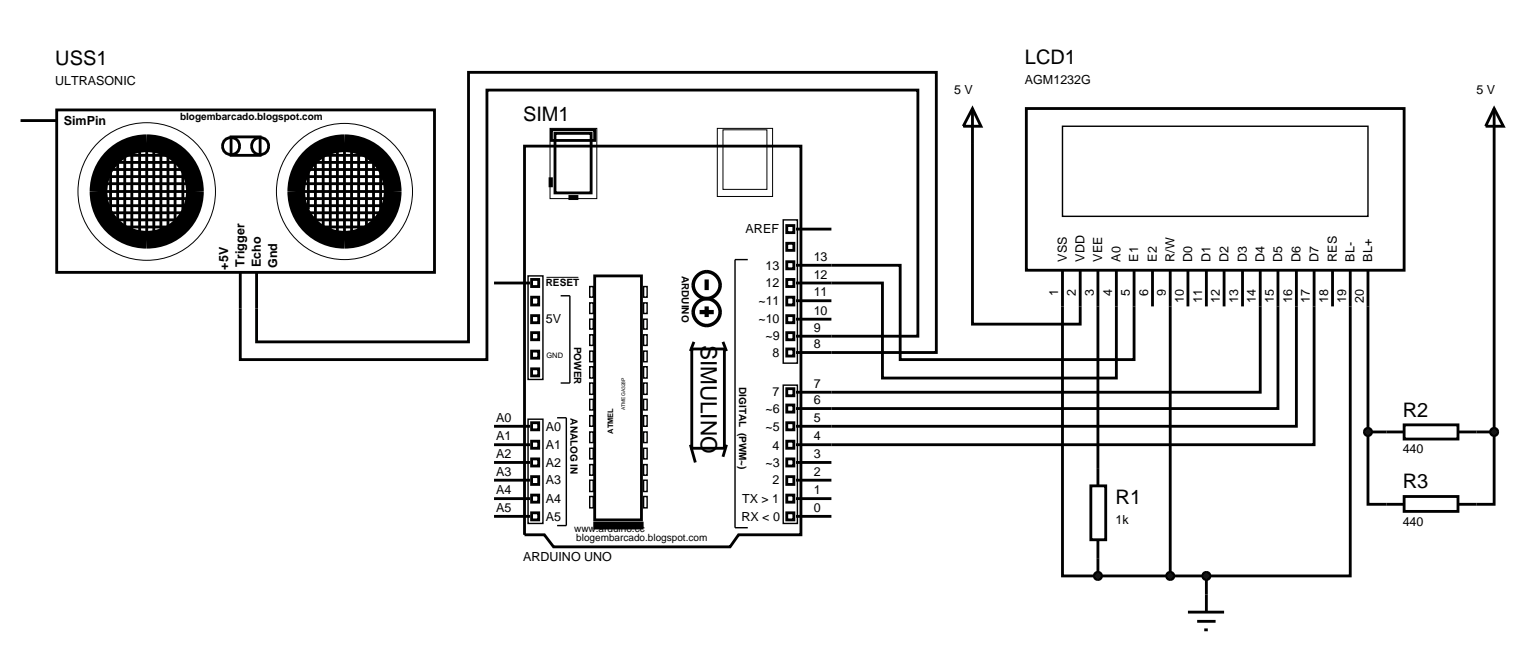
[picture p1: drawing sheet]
<svg xmlns="http://www.w3.org/2000/svg" width="216mm" height="91mm" viewBox="0 0 216 91" stroke-linecap="round" stroke-linejoin="round" font-family="sans-serif">
<g fill="none" stroke="#000" stroke-width=".4">
<path d="M77.8 18.3h6.1v1.5h-6.1zM78.3 18.8h5.1v8.4h-5.1zM137.2 15.3v30.4h15.2v-7.6M137.2 15.3l1.2 2.5h-2.5zM144.8 15.3h53.3v22.8h-53.3zM69.7 39.9h5.1M74 20.6h39v54.8h-8.8l-1.2 1.7h-24.9l-1.3-1.7h-2.8zM75 39.4h1v1h-1zM77.6 25.2h.2v1h-.2zM80.4 27.7h1v.3h-1zM83.9 38.9h6.6v34.4h-6.6zM111 31.8h1v1h-1z"/>
<path d="M111 36.9h1v1h-1zM111 39.4h1v1h-1zM111 34.3h1v1h-1zM112.3 37.4h14.7v13.3h33v-12.6M112.3 32.3h5M149.9 38.1v43.1h5M154.9 38.1v30.4M157.5 38.1v15.2h-33v-13.4h-12.2M162.6 38.1v5.1M165.1 38.1v43.1M167.6 38.1v5.1M170.2 38.1v5.1"/>
<path d="M172.7 38.1v5.1M175.3 38.1v5.1M177.8 38.1v17.2h-65.5M180.3 38.1v19.5h-68M182.9 38.1v22h-70.6M185.4 38.1v24.6h-73.1M188 38.1v5.1M190.5 38.1v43.1h-20.3M193 38.1v22.8M210.8 20.3v40.6M33.9 43.5v7.2h34.8v-38h60.8v34.7h-17.2M36.2 43.5v4.7h29.9v-38h66v39.5h-19.8"/>
<path d="M75 41.9h1v1.1h-1zM75 46.9h1v1h-1zM75 52h1v1h-1zM75 59.6h1v1h-1zM75 49.5h1v1h-1zM75 44.5h1v1h-1zM97.6 49.2h4.6v14h-4.6zM97.9 48.2l-.5 1.3M102 48.2l.5 1.3M111 41.9h1v1.1h-1zM111 44.5h1v1h-1zM111 46.9h1v1h-1z"/>
<path d="M111 54.8h1v1h-1zM111 57.1h1v1h-1zM111 59.6h1v1h-1zM111 49.2h1v1h-1zM112.3 45h5M112.3 42.4h5M69.7 72.8h5.1M69.7 70.3h5.1M69.7 67.7h5.1M69.7 65.2h5.1M69.7 62.7h5.1M69.7 60.1h5.1"/>
<path d="M75 62.2h1v1h-1zM75 64.7h1v1h-1zM75 67.2h1v1.1h-1zM75 69.8h1v1h-1zM75 72.3h1v1h-1zM97.4 62.7l.7 2.5M102.5 62.7l-.5 1.7M111 62.2h1v1h-1zM111 64.7h1v1h-1zM111 67.2h1v1.1h-1zM111 69.8h1v1h-1zM111 72.3h1v1h-1z"/>
<path d="M112.3 72.8h5M112.3 70.3h5M112.3 67.7h5M112.3 65.2h5M153.9 68.5h2.1v7.6h-2.1zM154.9 76.1v5.1M193 60.9v10.2h2.6M193 60.9h2.6M208.3 60.9h2.5M210.8 60.9v10.2h-2.5M154.9 81.2h15.3M167.6 86.3h5.1"/>
<path d="M168.9 87.6h2.6M169.9 88.8h.5M170.2 81.2v5.1"/>
</g>
<g fill="none" stroke="#000" stroke-width=".2">
<path d="M149.9 17.8h43.1v12.7h-43.1zM74.5 38.9h2.1v14.6h-2.1zM105.5 36.6h-1.8v37.8h1.8M110.5 31h2v20.2h-2zM74.5 59.1h2.1v14.7h-2.1zM78.6 58.9h1.3v15.2h-1.3M79.1 41.7h1.3v12.3h-1.3M83.2 40.4h.5v1.5h-.5zM83.2 42.7h.5v1.5h-.5zM83.2 45h.5v1.4h-.5zM83.2 47.2h.5v1.5h-.5zM83.2 49.5h.5v1.5h-.5z"/>
<path d="M83.2 51.7h.5v1.6h-.5zM83.2 54h.5v1.6h-.5zM83.2 56.3h.5v1.5h-.5zM83.2 58.6h.5v1.5h-.5zM90.8 40.4h.5v1.5h-.5zM90.8 42.7h.5v1.5h-.5zM90.8 45h.5v1.4h-.5zM90.8 47.2h.5v1.5h-.5zM90.8 49.5h.5v1.5h-.5zM90.8 51.7h.5v1.6h-.5zM90.8 54h.5v1.6h-.5zM90.8 56.3h.5v1.5h-.5z"/>
<path d="M90.8 58.6h.5v1.5h-.5zM110.5 54.3h2v19.5h-2zM83.2 60.9h.5v1.5h-.5zM83.2 63.2h.5v1.5h-.5zM83.2 65.5h.5v1.5h-.5zM83.2 67.7h.5v1.6h-.5zM83.2 70h.5v1.6h-.5zM90.8 60.9h.5v1.5h-.5zM90.8 63.2h.5v1.5h-.5zM90.8 65.5h.5v1.5h-.5zM90.8 67.7h.5v1.6h-.5zM90.8 70h.5v1.6h-.5z"/>
</g>
<g fill="none" stroke="#000" stroke-width=".5">
<circle cx="99.7" cy="44" r="1.89"/>
<circle cx="99.7" cy="40.2" r="1.89"/>
</g>
<path d="M99.7 39.4v1.5M98.7 44h2M99.7 43.2v1.5" fill="none" stroke="#000" stroke-width=".6" stroke-linecap="butt"/>
<path d="M77.6 18.1h6.6v9.9h-6.6zM101.2 18.1h7.8v9.6h-7.8zM102 18.3h6.2v8.4h-6.2zM77.1 39.1h4.5" fill="none" stroke="#000" stroke-width=".14"/>
<path d="M83.7 74.1h7.1" fill="none" stroke="#000" stroke-width="1.1" stroke-linecap="butt"/>
<g fill="#004000" stroke="#000" stroke-width=".4">
<path d="M154.5 80.9l.4-.2-.5 .5zM154.9 80.7l.3 .1 .2 .4zM155.4 81.2l-.1 .3-.4 .2zM154.4 81.2l.5 .5-.4-.2z"/>
<path d="M164.8 80.8l.3-.1-.5 .5zM165.1 80.7l.3 .1 .2 .4zM165.6 81.2l-.1 .3-.4 .2zM164.6 81.2l.5 .5-.4-.2z"/>
<path d="M169.8 80.9l.4-.2-.5 .5zM170.2 80.7l.3 .1 .2 .4zM170.7 81.2l-.1 .3-.4 .2zM169.7 81.2l.5 .5-.4-.2z"/>
</g>
<g fill="#004000">
<path d="M154.4 81.2l.5-.5 .5 .5-.5 .5z"/>
<path d="M165.1 80.7l.5 .5-.5 .5-.5-.5z"/>
<path d="M169.7 81.2l.5-.5 .5 .5-.5 .5z"/>
</g>
<path d="M198.1 59.9h7.6v2h-7.6zM195.6 60.9h2.5M195.6 71.1h2.5M198.1 70h7.6v2.1h-7.6zM205.7 60.9h2.6M205.7 71.1h2.6" fill="none" stroke="#000" stroke-width=".4"/>
<path d="M192.6 60.6l.4-.2-.5 .5zM193 60.4l.4 .2 .1 .3zM193 61.4l.5-.5-.2 .4zM192.5 60.9l.5 .5-.3-.1z" fill="#004000" stroke="#000" stroke-width=".4"/>
<path d="M192.5 60.9l.5-.5 .5 .5-.5 .5z" fill="#004000"/>
<path d="M210.8 15.3l1.3 2.5h-2.5zM210.8 15.3v5" fill="none" stroke="#000" stroke-width=".4"/>
<path d="M210.4 60.6l.4-.2-.5 .5zM210.8 60.4l.4 .2 .1 .3zM210.8 61.4l.5-.5-.2 .4zM210.3 60.9l.5 .5-.3-.1z" fill="#004000" stroke="#000" stroke-width=".4"/>
<path d="M210.3 60.9l.5-.5 .5 .5-.5 .5z" fill="#004000"/>
<g fill="none" stroke="#000" stroke-width=".4">
<path d="M2.9 17h5.1M8 15.5h53.3v22.9h-53.3zM32.6 19.3h4.1v2.6h-4.1zM13.6 28h12.9M14.1 25.9h12.7M14.1 24.9h12.4M14.1 29h12.2M14.3 27h12.2M14.6 23.9h11.7M14.6 22.9h10.9M14.6 30h11.4M14.8 31h11"/>
<path d="M14.8 32h10.4M15.6 23.7v6.6M15.8 21.9h8.7M16.6 22.1v9.4M17.6 21.9v10.4M18.6 21.1v11.7M19.7 21.1v11.9M20.7 21.1v12.5M21.7 21.1v12.5M22.7 20.6v12.7M23.7 21.6v11.7M24.7 22.9v9.6"/>
<path d="M25.8 23.9v6.6M33.9 38.4v5.1M36.2 38.4v5.1M42 24.9h12.2M42.5 27h12.7M42.5 25.9h12.5M42.5 28h12.5M42.8 23.9h11.4M42.8 22.9h10.4M42.8 29h11.7M43.3 30h11.4M43.5 23.7v5.8"/>
<path d="M43.8 31h9.6M44.3 21.9h8.1M44.5 32h7.7M44.5 22.1v9.4M45.6 21.6v10.7M46.6 20.9v11.9M47.6 20.9v12.1M48.6 20.9v12.1M49.6 20.9v12.1M50.6 21.1v11.7M51.7 21.6v10.7M52.7 22.9v8.6"/>
<path d="M53.7 23.4v7.1"/>
<circle cx="32.6" cy="20.6" r="1.21"/>
<circle cx="36.7" cy="20.6" r="1.21"/>
</g>
<g fill="none" stroke="#000" stroke-width=".14">
<circle cx="20.7" cy="27" r="9.7"/>
<circle cx="48.6" cy="27" r="9.6"/>
</g>
<g fill="none" stroke="#000" stroke-width="2.5" stroke-linecap="butt">
<circle cx="20.7" cy="27" r="6.8"/>
<circle cx="48.6" cy="27" r="6.8"/>
</g>
<text font-size="3.2" x="98.9" y="48.6" transform="rotate(90 98.9 48.6)">SIMULINO</text>
<g font-size="2.8">
<text x="7.8" y="9.2">USS1</text>
<text x="144.6" y="9">LCD1</text>
<text x="73.8" y="17.1">SIM1</text>
<text x="197.9" y="58.8">R2</text>
<text x="157.4" y="71.1">R1</text>
<text x="197.9" y="68.9">R3</text>
</g>
<g font-size="1.8">
<text x="7.8" y="12">ULTRASONIC</text>
<text x="144.6" y="11.8">AGM1232G</text>
<text x="9" y="17.6">SimPin</text>
<text x="134.6" y="13.3">5 V</text>
<text x="208.3" y="13.3">5 V</text>
<text x="105.2" y="32.9">AREF</text>
<text x="32.2" y="38" transform="rotate(-90 32.2 38)">+5V</text>
<text x="34.5" y="37.6" transform="rotate(-90 34.5 37.6)">Trigger</text>
<text x="36.8" y="37.7" transform="rotate(-90 36.8 37.7)">Echo</text>
<text x="39.1" y="37.8" transform="rotate(-90 39.1 37.8)">Gnd</text>
<text x="108" y="38">13</text>
<text x="108" y="40.5">12</text>
<text x="114.8" y="41.8">11</text>
<text x="114.8" y="39.3">12</text>
<text x="114.8" y="36.8">13</text>
<text x="149.3" y="41.7" transform="rotate(-90 149.3 41.7)">1</text>
<text x="150.5" y="36.9" transform="rotate(-90 150.5 36.9)">VSS</text>
<text x="151.8" y="41.7" transform="rotate(-90 151.8 41.7)">2</text>
<text x="153" y="36.9" transform="rotate(-90 153 36.9)">VDD</text>
<text x="154.3" y="41.7" transform="rotate(-90 154.3 41.7)">3</text>
<text x="155.5" y="36.9" transform="rotate(-90 155.5 36.9)">VEE</text>
<text x="156.9" y="41.7" transform="rotate(-90 156.9 41.7)">4</text>
<text x="158.1" y="36.9" transform="rotate(-90 158.1 36.9)">A0</text>
<text x="159.4" y="41.7" transform="rotate(-90 159.4 41.7)">5</text>
<text x="160.6" y="36.9" transform="rotate(-90 160.6 36.9)">E1</text>
<text x="162" y="41.7" transform="rotate(-90 162 41.7)">6</text>
<text x="163.2" y="36.9" transform="rotate(-90 163.2 36.9)">E2</text>
<text x="164.5" y="41.7" transform="rotate(-90 164.5 41.7)">9</text>
<text x="165.7" y="36.9" transform="rotate(-90 165.7 36.9)">R/W</text>
<text x="168.2" y="36.9" transform="rotate(-90 168.2 36.9)">D0</text>
<text x="170.8" y="36.9" transform="rotate(-90 170.8 36.9)">D1</text>
<text x="173.3" y="36.9" transform="rotate(-90 173.3 36.9)">D2</text>
<text x="175.9" y="36.9" transform="rotate(-90 175.9 36.9)">D3</text>
<text x="178.4" y="36.9" transform="rotate(-90 178.4 36.9)">D4</text>
<text x="180.9" y="36.9" transform="rotate(-90 180.9 36.9)">D5</text>
<text x="183.5" y="36.9" transform="rotate(-90 183.5 36.9)">D6</text>
<text x="186" y="36.9" transform="rotate(-90 186 36.9)">D7</text>
<text x="188.6" y="36.9" transform="rotate(-90 188.6 36.9)">RES</text>
<text x="191.1" y="36.9" transform="rotate(-90 191.1 36.9)">BL-</text>
<text x="193.6" y="36.9" transform="rotate(-90 193.6 36.9)">BL+</text>
<text x="77" y="45.6">5V</text>
<text x="107" y="43">~11</text>
<text x="107" y="45.6">~10</text>
<text x="108" y="48">~9</text>
<text x="114.8" y="46.8">9</text>
<text x="114.8" y="44.4">10</text>
<text x="167" y="42.7" transform="rotate(-90 167 42.7)">10</text>
<text x="169.6" y="42.7" transform="rotate(-90 169.6 42.7)">11</text>
<text x="172.1" y="42.7" transform="rotate(-90 172.1 42.7)">12</text>
<text x="174.7" y="42.7" transform="rotate(-90 174.7 42.7)">13</text>
<text x="177.2" y="42.7" transform="rotate(-90 177.2 42.7)">14</text>
<text x="179.7" y="42.7" transform="rotate(-90 179.7 42.7)">15</text>
<text x="182.3" y="42.7" transform="rotate(-90 182.3 42.7)">16</text>
<text x="184.8" y="42.7" transform="rotate(-90 184.8 42.7)">17</text>
<text x="187.4" y="42.7" transform="rotate(-90 187.4 42.7)">18</text>
<text x="189.9" y="42.7" transform="rotate(-90 189.9 42.7)">19</text>
<text x="192.4" y="42.7" transform="rotate(-90 192.4 42.7)">20</text>
<text x="109" y="50.3">8</text>
<text x="114.8" y="49.1">8</text>
<text x="70" y="59.5">A0</text>
<text x="108" y="58.2">~6</text>
<text x="109" y="55.9">7</text>
<text x="114.8" y="59.5">5</text>
<text x="114.8" y="57">6</text>
<text x="114.8" y="54.7">7</text>
<text x="70" y="64.6">A2</text>
<text x="70" y="62.1">A1</text>
<text x="77" y="60.7">A0</text>
<text x="77" y="63.3">A1</text>
<text x="77" y="65.8">A2</text>
<text x="108" y="60.7">~5</text>
<text x="108" y="65.8">~3</text>
<text x="109" y="63.5">4</text>
<text x="114.8" y="64.6">3</text>
<text x="114.8" y="62.1">4</text>
<text x="197.9" y="63.9">440</text>
<text x="70" y="69.7">A4</text>
<text x="70" y="67.1">A3</text>
<text x="77" y="68.3">A3</text>
<text x="77" y="70.9">A4</text>
<text x="104.7" y="70.9">TX &gt; 1</text>
<text x="109" y="68.3">2</text>
<text x="114.8" y="69.7">1</text>
<text x="114.8" y="67.1">2</text>
<text x="70" y="72.2">A5</text>
<text x="77" y="73.4">A5</text>
<text x="104.6" y="73.4">RX &lt; 0</text>
<text x="114.8" y="72.2">0</text>
<text x="157.4" y="73.9">1k</text>
<text x="197.9" y="74.1">440</text>
<text x="73.8" y="79.1">ARDUINO UNO</text>
</g>
<g font-size="1.4">
<text x="25.4" y="16.9">blogembarcado.blogspot.com</text>
<text x="77" y="40.3">RESET</text>
<text x="96.2" y="38.9" transform="rotate(90 96.2 38.9)">ARDUINO</text>
<text x="81" y="48.9" transform="rotate(90 81 48.9)">POWER</text>
<text x="80.5" y="59" transform="rotate(90 80.5 59)">ANALOG IN</text>
<text x="104.3" y="54.6" transform="rotate(90 104.3 54.6)">DIGITAL (PWM~)</text>
<text x="81" y="75">www.arduino.cc</text>
<text x="81.3" y="76.3">blogembarcado.blogspot.com</text>
</g>
<g font-size="1.1">
<text x="77.1" y="50.5">GND</text>
<text x="86.5" y="61.2" transform="rotate(-90 86.5 61.2)">ATMEL</text>
</g>
<text font-size=".7" x="88.2" y="57.8" transform="rotate(-90 88.2 57.8)">ATMEGA328P</text>
</svg>
